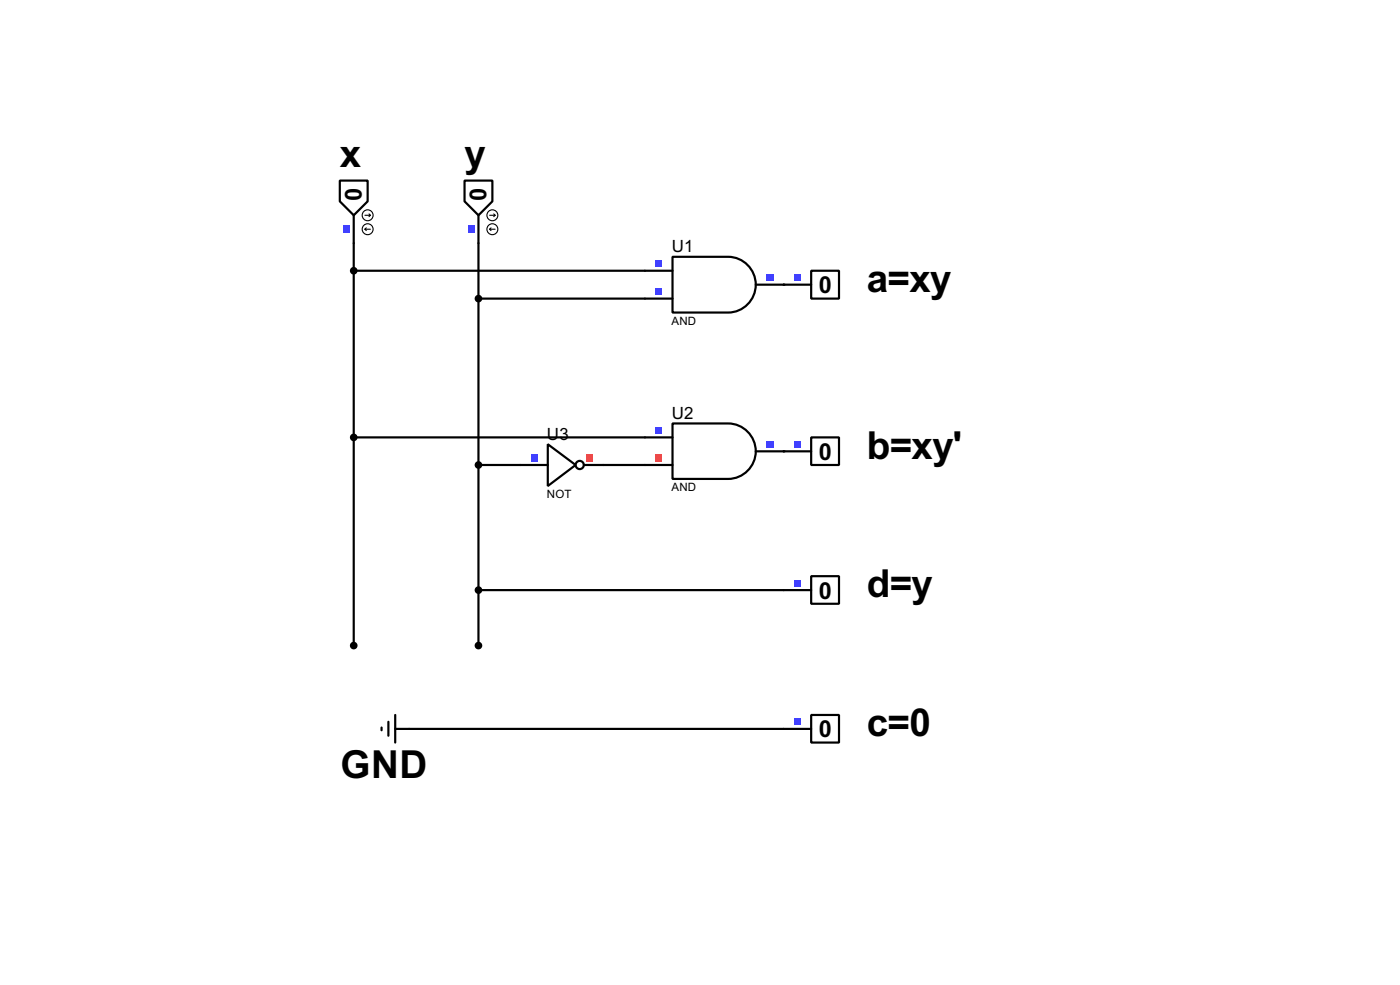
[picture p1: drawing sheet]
<svg xmlns="http://www.w3.org/2000/svg" width="256mm" height="180mm" viewBox="0 0 256 180" stroke-linecap="round" stroke-linejoin="round" font-family="sans-serif">
<path d="M85.1 33.1h5.1v3.8l-2.5 2.5-2.6-2.5zM87.7 39.4v78.8M64.8 44.5v73.7M64.8 49.6h53.4M87.7 54.7h30.5M64.8 80.1h53.4M87.7 85.1h7.6M110.5 85.1h7.7M87.7 108h55.9M75 133.4h68.6" fill="none" stroke="#000" stroke-width=".4"/>
<g fill="#000">
<circle cx="143.6" cy="52.1" r=".2"/>
<circle cx="143.6" cy="82.6" r=".2"/>
</g>
<g fill="none" stroke="#000" stroke-width=".2">
<path d="M89.7 39.4h1M90.5 39.2l.2 .2M90.7 39.4l-.2 .3M89.7 42l.3 .2M89.7 42h1M90 41.7l-.3 .3"/>
<circle cx="90.2" cy="39.4" r="1"/>
<circle cx="90.2" cy="42" r="1"/>
</g>
<path d="M85.8 41.3h1.2v1.3h-1.2z" fill="#4040ff"/>
<path d="M62.3 33.1h5.1v3.8l-2.6 2.5-2.5-2.5zM64.8 39.4v5.1" fill="none" stroke="#000" stroke-width=".4"/>
<g fill="none" stroke="#000" stroke-width=".2">
<path d="M66.9 39.4h1M67.6 39.2l.3 .2M67.9 39.4l-.3 .3M66.9 42l.2 .2M66.9 42h1M67.1 41.7l-.2 .3"/>
<circle cx="67.3" cy="39.4" r="1"/>
<circle cx="67.3" cy="42" r="1"/>
</g>
<path d="M62.9 41.3h1.3v1.3h-1.3z" fill="#4040ff"/>
<g fill="#000" stroke="#000" stroke-width=".4">
<circle cx="64.8" cy="49.6" r=".5"/>
<circle cx="87.6" cy="54.7" r=".5"/>
<circle cx="64.8" cy="80.1" r=".5"/>
<circle cx="64.8" cy="118.2" r=".5"/>
<circle cx="87.6" cy="118.2" r=".5"/>
</g>
<g fill="none" stroke="#000" stroke-width=".4">
<path d="M95.3 85.1h5.1M100.4 81.3l5.1 3.8-5.1 3.9zM107 85.1h3.5"/>
<circle cx="106.2" cy="85.1" r=".75"/>
</g>
<path d="M107.4 83.2h1.2v1.3h-1.2z" fill="#ff4040"/>
<path d="M97.2 83.2h1.3v1.3h-1.3z" fill="#4040ff"/>
<circle cx="87.6" cy="85.1" r=".5" fill="#000" stroke="#000" stroke-width=".4"/>
<path d="M143.6 52.1h5M148.6 49.6h5.1v5.1h-5.1z" fill="none" stroke="#000" stroke-width=".4"/>
<path d="M145.5 50.2h1.2v1.3h-1.2z" fill="#4040ff"/>
<path d="M118.2 49.6h5M118.2 54.7h5M123.2 47h10.2a5.1 5.1 0 0 1 5.1 5.1 5.1 5.1 0 0 1-5.1 5.1h-10.2zM138.5 52.1h5.1" fill="none" stroke="#000" stroke-width=".4"/>
<g fill="#4040ff">
<path d="M120.1 47.7h1.2v1.2h-1.2z"/>
<path d="M120.1 52.8h1.2v1.2h-1.2z"/>
<path d="M140.4 50.2h1.3v1.3h-1.3z"/>
</g>
<path d="M143.6 82.6h5M148.6 80.1h5.1v5h-5.1z" fill="none" stroke="#000" stroke-width=".4"/>
<path d="M145.5 80.7h1.2v1.3h-1.2z" fill="#4040ff"/>
<path d="M123.2 77.5h10.2a5.1 5.1 0 0 1 5.1 5.1 5.1 5.1 0 0 1-5.1 5.1h-10.2zM118.2 80.1h5M118.2 85.1h5M138.5 82.6h5.1" fill="none" stroke="#000" stroke-width=".4"/>
<path d="M120.1 78.2h1.2v1.2h-1.2z" fill="#4040ff"/>
<path d="M120.1 83.2h1.2v1.3h-1.2z" fill="#ff4040"/>
<path d="M140.4 80.7h1.3v1.3h-1.3z" fill="#4040ff"/>
<path d="M143.6 108h5M148.6 105.5h5.1v5h-5.1z" fill="none" stroke="#000" stroke-width=".4"/>
<path d="M145.5 106.1h1.2v1.3h-1.2z" fill="#4040ff"/>
<circle cx="87.6" cy="108" r=".5" fill="#000" stroke="#000" stroke-width=".4"/>
<path d="M69.9 133.2v.5M71.2 132.1v2.6M72.4 133.4h2.6M72.4 130.9v5M143.6 133.4h5M148.6 130.9h5.1v5h-5.1z" fill="none" stroke="#000" stroke-width=".4"/>
<path d="M145.5 131.5h1.2v1.3h-1.2z" fill="#4040ff"/>
<g font-size="7.9">
<text x="62.3" y="30.6">x</text>
<text x="85.1" y="30.6">y</text>
<text x="158.8" y="53.5">a=xy</text>
<text x="158.8" y="84">b=xy'</text>
<text x="158.8" y="109.4">d=y</text>
<text x="158.8" y="134.8">c=0</text>
<text x="62.4" y="142.4">GND</text>
</g>
<g font-size="4.8">
<text x="63.2" y="34.4" transform="rotate(90 63.2 34.4)">0</text>
<text x="86.1" y="34.5" transform="rotate(90 86.1 34.5)">0</text>
<text x="150" y="53.6">0</text>
<text x="150" y="84.2">0</text>
<text x="150" y="109.6">0</text>
<text x="150" y="135">0</text>
</g>
<g font-size="3.5">
<text x="123.1" y="46.2">U1</text>
<text x="123.1" y="76.7">U2</text>
<text x="100.2" y="80.5">U3</text>
</g>
<g font-size="2.4">
<text x="123" y="59.4">AND</text>
<text x="123" y="89.9">AND</text>
<text x="100.2" y="91.2">NOT</text>
</g>
</svg>
